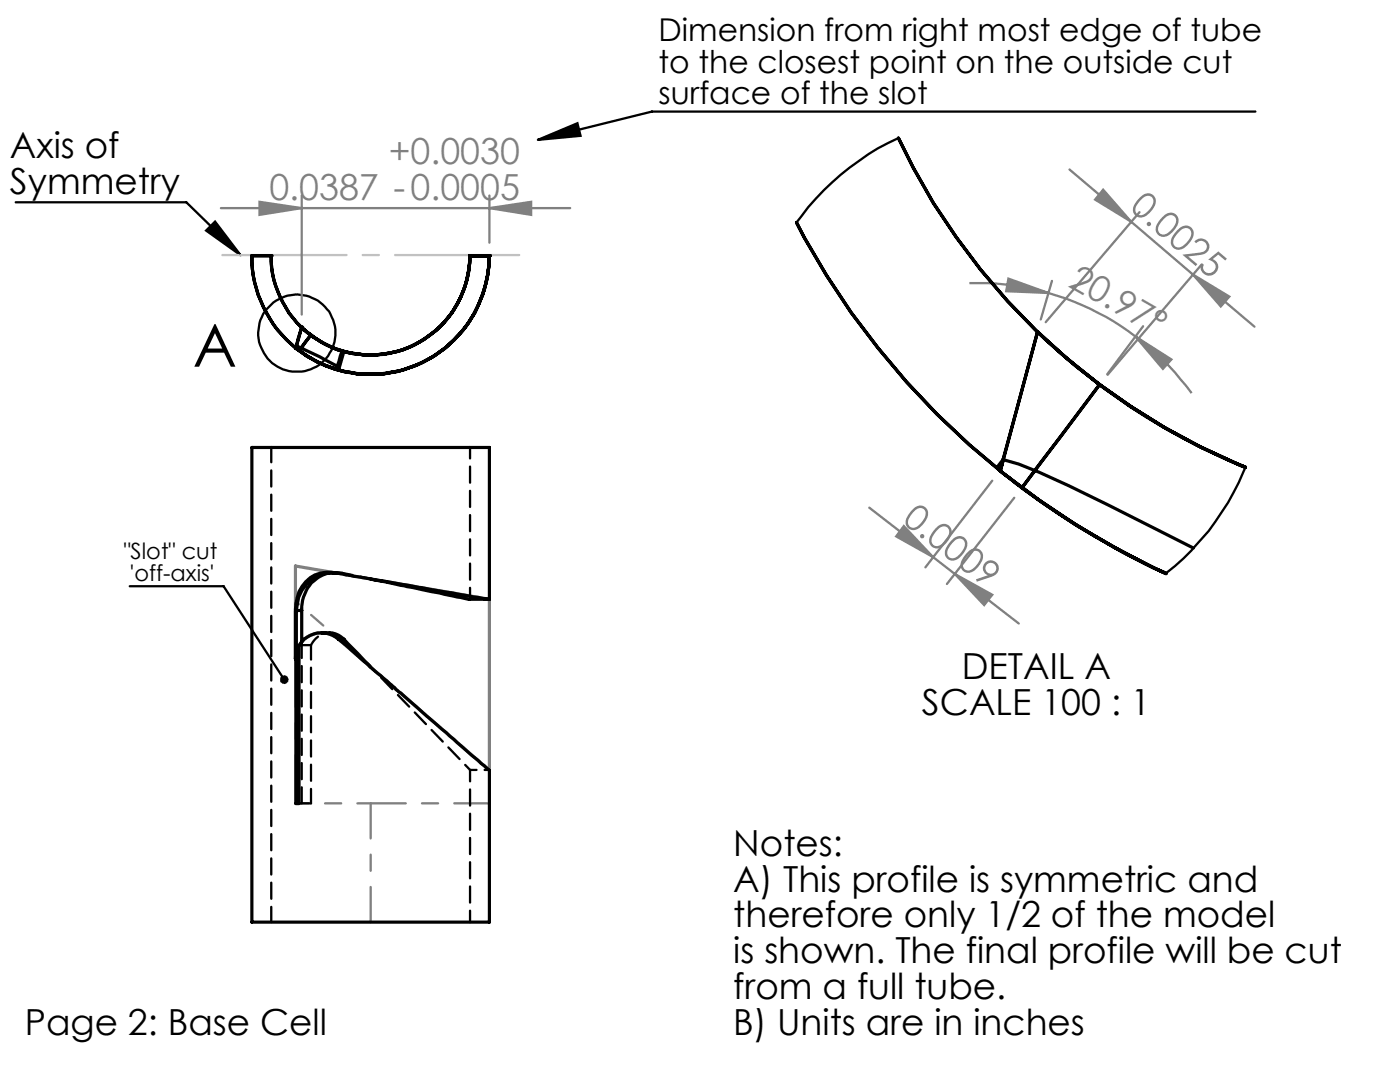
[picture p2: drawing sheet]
<svg xmlns="http://www.w3.org/2000/svg" width="110mm" height="85mm" viewBox="0 0 110 85" stroke-linecap="round" stroke-linejoin="round" font-family="sans-serif">
<g fill="none" stroke="#000" stroke-width=".18">
<path d="M1.2 15.9h13.4l4.3 4.2M16.9 17.4l2 2.7-2.7-2zM42.3 11l3.1-1.3 .2 1zM98.6 8.8h-47.4l-8.9 2.2M10.2 46.1h7.4l4.7 7.3"/>
<circle cx="23.3" cy="26.1" r="3"/>
</g>
<g fill="none" stroke="#808080" stroke-width=".18">
<path d="M17.4 16.3h27.4M20.4 15.9l3.3 .4-3.3 .6zM23.7 15.4v9.3M38.5 16.3l3.2-.4v1zM38.5 15.4v3.7M84 13.3l4.9 4.1M86.7 14.9l2.2 2.5-2.9-1.7zM88.9 17.4l4.8 4.2M89.5 16.7l-7.3 8.6M68.3 39.9l11.7 9.1M76.2 22.2a20.2 20.2 0 0 1 6.2 .8M78 37.8l-5.3 6.8"/>
<path d="M79.2 21.9l3.2 1.1-3.3-.1zM79.7 39.1l-5.3 6.8M82.4 23a20.2 20.2 0 0 1 6.8 3.4M82.7 22.1l-.9 3M89.2 26.4l2.8 1.8-.6 .8zM89.2 26.4a20.6 20.6 0 0 1 4.4 4.5M89.8 25.6l-2.8 3.8M93.7 21.6l4.9 4.1M93.7 21.6l2.9 1.7-.7 .8zM94.4 20.8l-7.4 8.6M71 41.3l2.3 2.5-2.9-1.7zM75 45.1l3 1.6-.7 .8z"/>
</g>
<path d="M23.2 44.5l15.3 2.6v13.4l-11.9-10.3a2.05 2.05 0 0 0-2.2-.3 2.05 2.05 0 0 0-1.2 1.9z" fill="none" stroke="#808080" stroke-width=".25"/>
<path d="M17.5 20h23.3" fill="none" stroke="#c0c0c0" stroke-width=".18" stroke-dasharray="15.2 1.3 1.3 1.3" stroke-dashoffset="5.5"/>
<path d="M29.1 72.4v-9.3M29.1 63.1h9.4" fill="none" stroke="#808080" stroke-width=".18" stroke-dasharray="15.2 1.3 1.3 1.3" stroke-dashoffset="12.5"/>
<path d="M29.1 63.1h-5.9" fill="none" stroke="#808080" stroke-width=".18" stroke-dasharray="15.2 1.3 1.3 1.3" stroke-dashoffset="14.2"/>
<path d="M23.2 51.7v-4.5M26.6 50.2l-3.4-3" fill="none" stroke="#808080" stroke-width=".18" stroke-dasharray="15.2 1.3 1.3 1.3" stroke-dashoffset="14.9"/>
<path d="M23.2 63.1v-11.4" fill="none" stroke="#808080" stroke-width=".18" stroke-dasharray="15.2 1.3 1.3 1.3" stroke-dashoffset="11.5"/>
<path d="M38.5 63.1v-2.6" fill="none" stroke="#808080" stroke-width=".18" stroke-dasharray="15.2 1.3 1.3 1.3"/>
<path d="M42.3 11l3.1-1.3 .2 1zM16.2 18.1l.7-.7 2 2.7z" fill="#000"/>
<g fill="#808080">
<path d="M89.2 26.4l2.8 1.8-.6 .8zM79.2 21.9l3.2 1.1-3.3-.1z"/>
<path d="M20.4 15.9l3.3 .4-3.3 .6zM38.5 16.3l3.2-.4v1z"/>
<path d="M86.7 14.9l2.2 2.5-2.9-1.7zM93.7 21.6l2.9 1.7-.7 .8z"/>
<path d="M71 41.3l2.3 2.5-2.9-1.7zM75 45.1l3 1.6-.7 .8z"/>
</g>
<path d="M22 53.2a.34 .34 0 0 1 .6-.1 .34 .34 0 0 1-.1 .6l-.2-.3 .2 .3a.35 .35 0 0 1-.4-.1 .35 .35 0 0 1-.1-.4z" fill="#000"/>
<g fill="none" stroke="#000" stroke-width=".25">
<path d="M62.6 17.5a61.5 61.5 0 0 0 29 27.5M70.6 10.8a51.8 51.8 0 0 0 27.3 25.9M19.8 20.1a9.3 9.3 0 0 0 9.3 9.3 9.3 9.3 0 0 0 9.4-9.3M19.8 20.1h1.5M19.8 20.1h.1M21.3 20.1a7.8 7.8 0 0 0 7.8 7.8 7.8 7.8 0 0 0 7.8-7.8M21.3 20.1h.1M23.2 27.3l.2 .1a11.4 11.4 0 0 0 2.9 1.6M23.2 27.3v.1M23.2 27.3h.1M23.2 27.4l.3 .1M23.2 27.4h.1"/>
<path d="M23.3 27.2l1.8 .8 1.4 .8M23.3 27.2l-.1 .2M23.3 27.2l-.1 .1M23.3 27.2h.1M23.5 27.5l.4 .4a11.5 11.5 0 0 0 2.7 1.2M23.5 27.5h.1M23.7 25.7l-.4 1.6M23.7 25.7a6.7 6.7 0 0 0 3.2 1.9M23.7 25.7l.7 .6M23.7 25.7l-.5 1.7M23.7 25.7h.1M24.4 26.3l-.9 1.2"/>
<path d="M24.4 26.3l1 .7 1.6 .6M24.4 26.3h.1M26.5 28.8l-.2 .2M26.9 27.6l-.4 1.2M27 27.6l-.4 1.5M36.9 20.1h.1M36.9 20.1a7.8 7.8 0 0 1-10 7.5M36.9 20.1a7.8 7.8 0 0 1-9.9 7.5M36.9 20.1h1.6M38.5 20.1a9.4 9.4 0 0 1-12.2 8.9M38.5 20.1a9.3 9.3 0 0 1-11.9 9M38.5 20.1h.1"/>
<path d="M78.3 36.7a59.4 59.4 0 0 0 13.3 8.4 61.5 61.5 0 0 1-11.3-6.8M78.3 36.7l.3 .3M78.6 37l1.7 1.3M78.8 36.1l1.2 .4a112.5 112.5 0 0 1 10.9 5.1l2.9 1.5M78.8 36.1l-.2 .9M78.8 36.1l-.5 .6M81.5 26.1l-2.8 10.4M81.5 26.1a51 51 0 0 0 16.4 10.6M81.5 26.1a51.6 51.6 0 0 0 4.9 4.1M81.5 26.1l-2.9 10.9M86.4 30.2l-6.1 8.1M86.4 30.2a49.8 49.8 0 0 0 11.5 6.5"/>
<path d="M23.2 48v3.8M23.2 51.8h.1M23.2 51.3l.1 .5M23.2 51.3v.5M23.3 48v3.8M23.7 48h-.4M23.7 48v2.5M25.3 49.7a1.91 1.91 0 0 1 1.7 .5M26.2 45a2.69 2.69 0 0 0-2.5 3M26.5 45a2.82 2.82 0 0 0-3.2 2.9M26.6 50.2a2.05 2.05 0 0 0-3.1 .5v12.4h-.3v-11.8M26.6 50.2h.4"/>
<path d="M27 50.2l2.1 2.2M29.1 45.5l7.7 1.6h1.7M38.5 47.1l-11.3-1.9a4.1 4.1 0 0 0-2.5 0 2.93 2.93 0 0 0-1.5 2.7M38.5 47.1v-11.9h-18.7v37.2h18.7v-11.9l-11.9-10.3"/>
</g>
<path d="M23.7 50.4v12.7M26.3 45h-.2M26.3 45h-.3M26.3 45h.2M26.5 45h.4M29.1 45.5h.1M29.1 52.4h.1" fill="none" stroke="#000" stroke-width=".18" stroke-dasharray="1.3 .6"/>
<path d="M26.2 45h.7M36.9 47.1v-12M36.9 72.4v-11.9" fill="none" stroke="#000" stroke-width=".18" stroke-dasharray="1.3 .6" stroke-dashoffset=".4"/>
<path d="M23.5 50.7h.9M26.9 45l2.2 .5M24.4 63.1h-.9" fill="none" stroke="#000" stroke-width=".18" stroke-dasharray="1.3 .6" stroke-dashoffset=".5"/>
<path d="M36.9 60.5l-7.8-8.1" fill="none" stroke="#000" stroke-width=".18" stroke-dasharray="1.3 .6" stroke-dashoffset=".7"/>
<path d="M36.9 60.5h1.6" fill="none" stroke="#000" stroke-width=".18" stroke-dasharray="1.3 .6" stroke-dashoffset=".8"/>
<path d="M25.9 49.7a1.69 1.69 0 0 0-1.5 1" fill="none" stroke="#000" stroke-width=".18" stroke-dasharray="1.3 .6" stroke-dashoffset=".9"/>
<path d="M21.3 72.4v-37.3M24.4 63.1v-12.4" fill="none" stroke="#000" stroke-width=".18" stroke-dasharray="1.3 .6" stroke-dashoffset=".1"/>
<path d="M70.6 10.8a20.3 20.3 0 0 0-8 6.7M97.9 36.7a20.2 20.2 0 0 1-6.3 8.4" fill="none" stroke="#000" stroke-width=".18"/>
<text font-size="4.7" x="15.2" y="28.8">A</text>
<g font-size="2.8">
<text x=".8" y="12.4">Axis of</text>
<text x=".8" y="15.3">Symmetry</text>
<text x="75.6" y="53.4">DETAIL A</text>
<text x="72.4" y="56.2">SCALE 100 : 1</text>
<text x="57.6" y="67.2">Notes:</text>
<text x="57.6" y="70">A) This profile is symmetric and</text>
<text x="57.6" y="72.9">therefore only 1/2 of the model</text>
<text x="57.6" y="75.7">is shown. The final profile will be cut</text>
<text x="1.9" y="81.3">Page 2: Base Cell</text>
<text x="57.6" y="78.5">from a full tube.</text>
<text x="57.6" y="81.3">B) Units are in inches</text>
</g>
<g font-size="2.8" fill="#808080">
<text x="21.2" y="15.7">0.0387 -0.0005</text>
<text x="30.5" y="12.9">+0.0030</text>
<text x="88.7" y="16.4" transform="rotate(40 88.7 16.4)">0.0025</text>
<text x="83.9" y="22.4" transform="rotate(30 83.9 22.4)">20.97°</text>
<text x="70.8" y="41" transform="rotate(38 70.8 41)">0.0009</text>
</g>
<g font-size="2.5">
<text x="51.7" y="3.3">Dimension from right most edge of tube</text>
<text x="51.7" y="5.7">to the closest point on the outside cut</text>
<text x="51.7" y="8.2">surface of the slot</text>
</g>
<g font-size="1.8">
<text x="9.7" y="43.9">&quot;Slot&quot; cut</text>
<text x="10.2" y="45.6">'off-axis'</text>
</g>
</svg>
